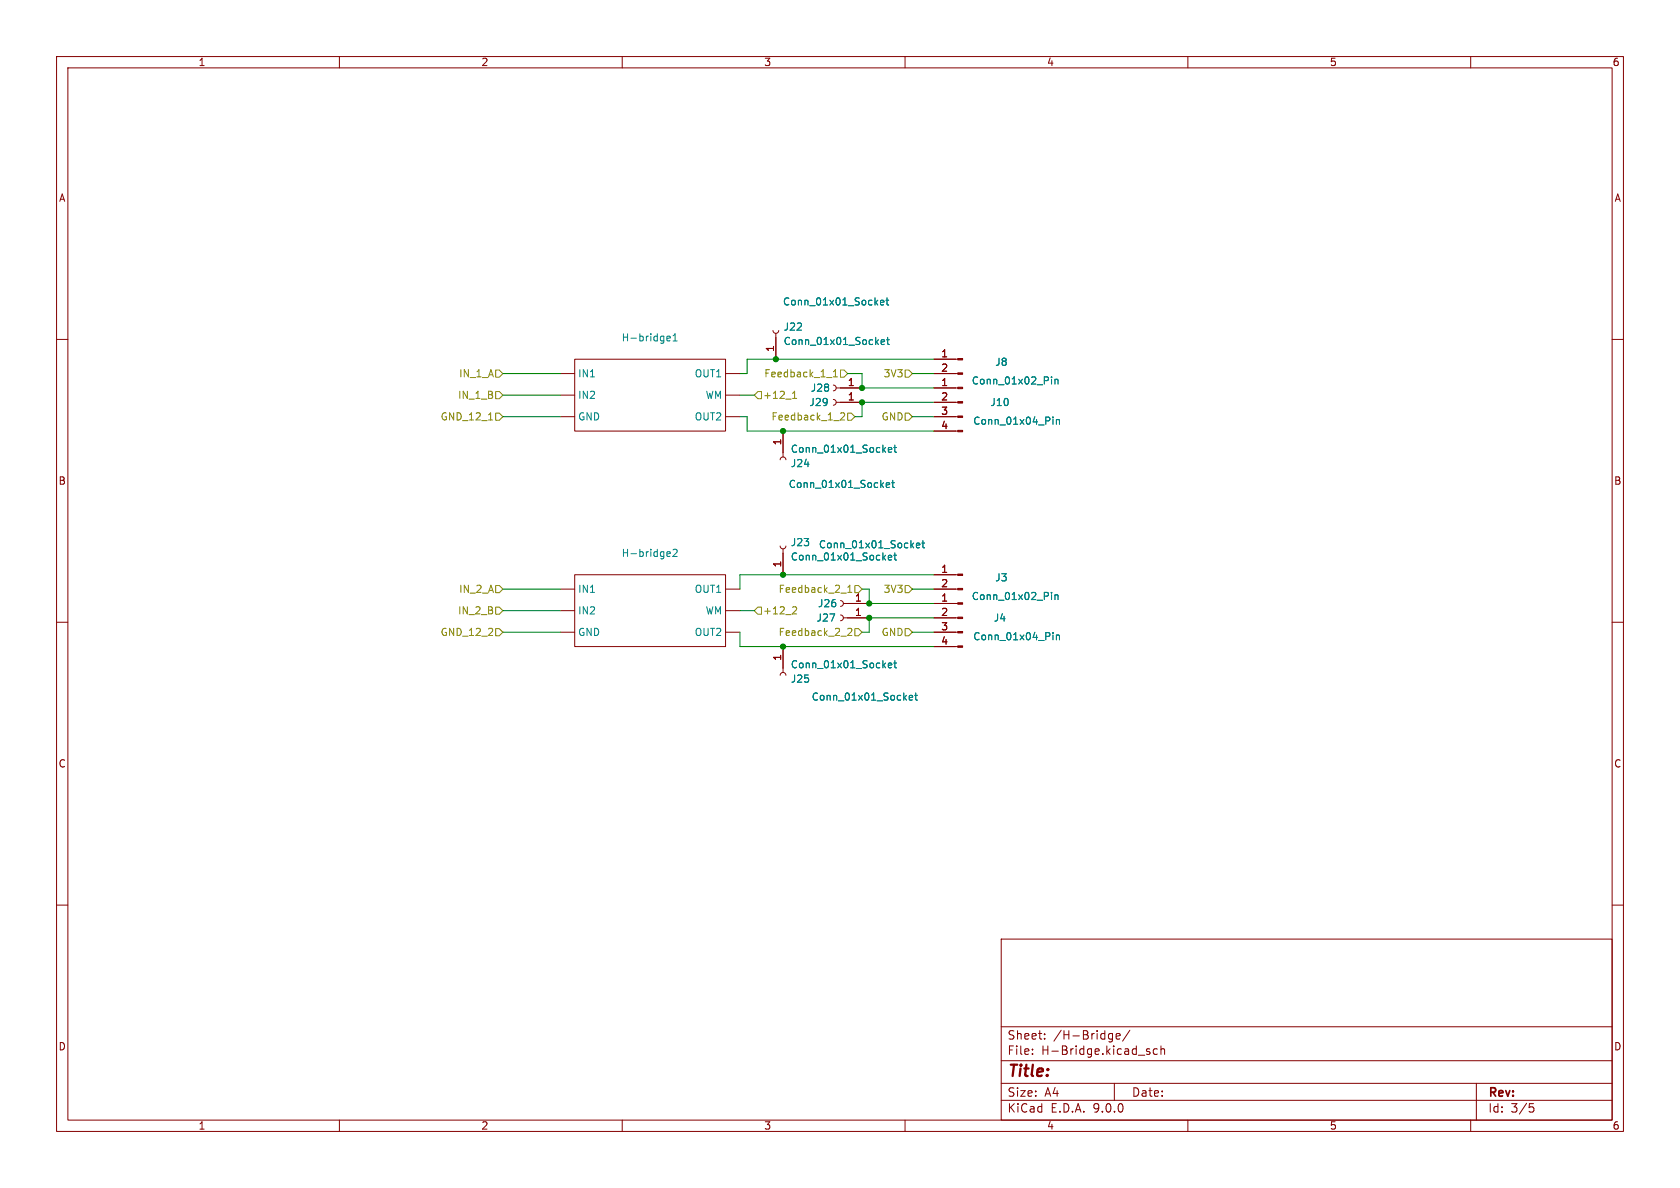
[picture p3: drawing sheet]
<svg xmlns="http://www.w3.org/2000/svg" width="297mm" height="210mm" viewBox="0 0 297 210" stroke-linecap="round" stroke-linejoin="round" font-family="sans-serif">
<g fill="none" stroke="#840000" stroke-width=".18">
<path d="M10 10h277v190h-277zM12 12h273v186h-273zM60 10v2M110 10v2M160 10v2M210 10v2M260 10v2M136.7 58.4l.1 .4 .4 .1 .3-.1 .2-.4M137.2 58.9v4.6M10 60h2M99.1 73.7h2.5M99.1 66h2.5"/>
<path d="M99.1 69.9h2.5M101.6 63.5h26.7v12.7h-26.7zM128.3 73.7h2.5M128.3 66h2.5M128.3 69.9h2.5M138.4 76.2v4.6M147.3 70.6l.4 .2 .1 .3-.1 .4-.4 .1M147.3 68.1l.4 .1 .1 .4-.1 .3-.4 .2M147.8 71.1h4.6M147.8 68.6h4.6M165.1 71.1h4.2M165.1 68.6h4.2"/>
<path d="M165.1 73.7h4.2M165.1 76.2h4.2M165.1 63.5h4.2M165.1 66h4.2M285 60h2M137.9 96.5l.2 .4 .3 .1 .4-.1 .1-.4M137.9 81.3l.2-.4 .3-.1 .4 .1 .1 .4M138.4 97v4.6M10 110h2M99.1 111.8h2.5M99.1 104.1h2.5M99.1 108h2.5"/>
<path d="M101.6 101.6h26.7v12.7h-26.7zM128.3 111.8h2.5M128.3 104.1h2.5M128.3 108h2.5M137.9 119.4l.2-.4 .3-.1 .4 .1 .1 .4M138.4 114.3v4.6M148.6 108.7l.3 .2 .2 .3-.2 .4-.3 .1M148.6 106.2l.3 .1 .2 .4-.2 .3-.3 .2M149.1 109.2h4.6M149.1 106.7h4.6M165.1 109.2h4.2M165.1 106.7h4.2"/>
<path d="M165.1 111.8h4.2M165.1 114.3h4.2M165.1 101.6h4.2M165.1 104.1h4.2M285 110h2M10 160h2M177 166h108v32h-108zM285 160h2M60 198v2M110 198v2M160 198v2M177 194.5h108"/>
<path d="M177 191.5h108M177 187.5h108M177 181.5h108M182.5 186.3v.1M182.5 185.5v.1M184.7 183.6v.1M184.7 182.8v.1M196.2 182.7l.5 .1M196.7 182.7v1.2l-.3 .3M196.7 183.6l-.5 .1M197 191.5v3M197.3 183.2l.7-.1v-.3l-.5-.1-.2 .2 .1 .7h.6"/>
<path d="M199.7 182.1l-1.2 2M202.7 185.8l.5 .2 .1 .2-.2 .2-.4-.1M202.7 185.5h.5M204.6 185.5l-.4-.1-.3 .3v.4l.1 .2h.6M205.2 185.5l.3-.1 .3 .1 .1 .9M205.2 184.9v1.5M210 198v2M260 198v2M261 191.5v6.5M270.4 195.1h.7M270.5 195.7h.4l.3 .3-.2 .5-.5 .1"/>
</g>
<g fill="none" stroke="#008484" stroke-width=".18">
<path d="M117.9 59.8l.6-.1-.1-.2-.3-.1-.2 .2 .1 .6h.4M119 59.4l.3-.4v1.3M155.7 53.5l.6-.1-.1-.3h-.4l-.1 .2v.6h.5M156.6 53.1h.5M156.8 52.6v1.1l.3 .2M156.9 59.6v1.1l.3 .2M119 60.3h.7M155.8 60.5l.6-.1-.1-.3h-.3l-.2 .1v.6h.5M156.7 60.1h.5M157 79.5l.7-.1-.1-.2-.4-.1-.2 .2 .1 .6h.5M158 79.1h.5M158.2 78.7v1.1l.3 .2"/>
<path d="M185.9 66.6v.1M185.9 67v.9M186.2 73.7v.2M186.2 74.2v.8M186.5 67v.9M186.5 67.2l.2-.2 .3 .1v.8M186.8 74.2v.8M186.8 74.3l.1-.1h.3l.1 .8M118.1 97.5l.3 .1 .1 .2-.6 .1M118.4 98.3l-.3 .1M119 97.2l.5-.1 .2 .4-.8 .9h.8M156.7 85.8l.6-.2-.1-.2-.3-.1-.2 .2v.6h.5"/>
<path d="M157 98.6l.7-.1-.1-.3h-.4l-.2 .1 .1 .6h.5M157.6 85.3h.5M157.8 84.9v1.1l.3 .2M158 98.2h.5M158.2 97.7v1.1l.3 .2M162 96.4l.6-.1v-.2l-.4-.1-.2 .2 .1 .6h.5M163 96h.5M163.2 95.6v1.1l.3 .1M157 117.6l.7-.1-.1-.2-.4-.1-.2 .2 .1 .6h.5M158 117.2h.5M158.2 116.8v1.1l.3 .2M185.9 104.7v.1"/>
<path d="M185.9 105.1v.9M186.2 111.8v.2M186.2 112.3v.8M186.5 105.1v.9M186.5 105.3l.2-.2 .3 .1v.8M186.8 112.3v.8M186.8 112.4l.1-.1h.3l.1 .8M160.7 123.3l.6-.1v-.2l-.4-.1-.2 .2 .1 .6h.5M161.7 122.9h.5M161.9 122.5v1.1l.3 .2"/>
</g>
<g fill="#840000" stroke="#840000" stroke-width=".18">
<path d="M169.3 106.6h.9v.2h-.9z"/>
<path d="M169.3 109.1h.9v.2h-.9z"/>
<path d="M169.3 111.6h.9v.3h-.9z"/>
<path d="M169.3 114.2h.9v.2h-.9z"/>
<path d="M169.3 101.5h.9v.2h-.9z"/>
<path d="M169.3 104h.9v.3h-.9z"/>
<path d="M169.3 68.5h.9v.2h-.9z"/>
<path d="M169.3 71h.9v.2h-.9z"/>
<path d="M169.3 73.5h.9v.3h-.9z"/>
<path d="M169.3 76.1h.9v.2h-.9z"/>
<path d="M169.3 63.4h.9v.2h-.9z"/>
<path d="M169.3 65.9h.9v.3h-.9z"/>
</g>
<g fill="none" stroke="#848400" stroke-width=".18">
<path d="M86.4 74.2h.7M87.6 65.4h.7l.6 .6-.6 .7h-.7zM87.6 73h.7l.6 .7-.6 .6h-.7zM87.6 69.2h.7l.6 .7-.6 .6h-.7zM134 69.2h.6v1.3h-.6l-.7-.6zM140.1 70.4h.7M140.1 69.5l.4-.3v1.2M146.1 66.7h1M147.3 66.6h.8M147.3 65.7l.4-.4v1.3M148.6 65.4h.6l.7 .6-.7 .7h-.6zM148.6 73.1l.5-.1 .2 .3-.8 .9h.8"/>
<path d="M149.9 73h.6l.6 .7-.6 .6h-.6zM160 73h.7l.6 .7-.6 .6h-.7zM160 65.4h.7l.6 .6-.6 .7h-.7zM87.6 107.3h.7l.6 .7-.6 .6h-.7zM87.6 111.1h.7l.6 .7-.6 .6h-.7zM87.6 103.5h.7l.6 .6-.6 .7h-.7zM134 107.3h.6v1.3h-.6l-.7-.6zM140.3 107.3h.4l.1 .3-.7 .9h.7M148.7 104.8h.9M149.9 111.2l.5-.1 .2 .3-.8 .9h.8M149.9 104.7h.7M149.9 103.8l.3-.4v1.3"/>
<path d="M151.1 111.1h.7l.6 .7-.6 .6h-.7zM151.1 103.5h.7l.6 .6-.6 .7h-.7zM160 103.5h.7l.6 .6-.6 .7h-.7zM160 111.1h.7l.6 .7-.6 .6h-.7z"/>
</g>
<g fill="none" stroke="#008400" stroke-width=".18">
<path d="M88.9 66h10.2M88.9 73.7h10.2M88.9 69.9h10.2M130.8 73.7h1.3v2.5h33M130.8 69.9h2.5M149.9 66h2.5v2.6h12.7M161.3 66h3.8M161.3 73.7h3.8M165.1 71.1h-12.7v2.6h-1.3M165.1 63.5h-33v2.5h-1.3M88.9 111.8h10.2M88.9 104.1h10.2"/>
<path d="M88.9 108h10.2M130.8 111.8v2.5h34.3M130.8 108h2.5M152.4 104.1h1.3v2.6h11.4M161.3 111.8h3.8M161.3 104.1h3.8M165.1 109.2h-11.4v2.6h-1.3M165.1 101.6h-34.3v2.5"/>
</g>
<g fill="#008400" stroke="#008400" stroke-width=".18">
<circle cx="138.4" cy="114.3" r=".46"/>
<circle cx="138.4" cy="101.6" r=".46"/>
<circle cx="138.4" cy="76.2" r=".46"/>
<circle cx="152.4" cy="71.1" r=".46"/>
<circle cx="137.2" cy="63.5" r=".46"/>
<circle cx="152.4" cy="68.6" r=".46"/>
<circle cx="153.7" cy="106.7" r=".46"/>
<circle cx="153.7" cy="109.2" r=".46"/>
</g>
<text font-size="2.8" fill="#840000" x="178" y="190.9">Title:</text>
<g font-size="2.1" fill="#840000">
<text x="178" y="184">Sheet:</text>
<text x="186.2" y="184">/H-Bridge/</text>
<text x="178" y="186.7">File:</text>
<text x="184.1" y="186.7">H-Bridge.kicad_sch</text>
<text x="178" y="196.9">KiCad</text>
<text x="178" y="194.1">Size:</text>
<text x="184.7" y="194.1">A4</text>
<text x="185.7" y="196.9">E.D.A.</text>
<text x="193.3" y="196.9">9.0.0</text>
<text x="200" y="194.1">Date:</text>
<text x="263" y="194.3">Rev:</text>
<text x="263" y="196.9">Id:</text>
<text x="267.1" y="196.9">3/5</text>
</g>
<g font-size="1.8" fill="#840000">
<text x="35" y="11.9">1</text>
<text x="85" y="11.9">2</text>
<text x="135" y="11.9">3</text>
<text x="185" y="11.9">4</text>
<text x="235" y="11.9">5</text>
<text x="285" y="11.9">6</text>
<text x="10.3" y="35.9">A</text>
<text x="285.3" y="35.9">A</text>
<text x="136.9" y="62.3" transform="rotate(-90 136.9 62.3)">1</text>
<text x="166.3" y="63.2">1</text>
<text x="166.3" y="65.8">2</text>
<text x="149.8" y="70.9">1</text>
<text x="149.8" y="68.3">1</text>
<text x="166.3" y="68.3">1</text>
<text x="166.3" y="70.9">2</text>
<text x="166.3" y="73.4">3</text>
<text x="166.3" y="75.9">4</text>
<text x="138.2" y="78.8" transform="rotate(-90 138.2 78.8)">1</text>
<text x="10.3" y="85.9">B</text>
<text x="285.3" y="85.9">B</text>
<text x="138.2" y="100.4" transform="rotate(-90 138.2 100.4)">1</text>
<text x="166.3" y="101.3">1</text>
<text x="151.1" y="106.4">1</text>
<text x="166.3" y="106.4">1</text>
<text x="166.3" y="103.9">2</text>
<text x="151.1" y="109">1</text>
<text x="166.3" y="109">2</text>
<text x="166.3" y="111.5">3</text>
<text x="138.2" y="116.9" transform="rotate(-90 138.2 116.9)">1</text>
<text x="166.3" y="114">4</text>
<text x="10.3" y="135.9">C</text>
<text x="285.3" y="135.9">C</text>
<text x="10.3" y="185.9">D</text>
<text x="285.3" y="185.9">D</text>
<text x="35" y="199.9">1</text>
<text x="85" y="199.9">2</text>
<text x="135" y="199.9">3</text>
<text x="185" y="199.9">4</text>
<text x="235" y="199.9">5</text>
<text x="285" y="199.9">6</text>
</g>
<g font-size="1.8" fill="#008484">
<text x="138.3" y="54.2">Conn_01x01_Socket</text>
<text x="138.4" y="58.6">J22</text>
<text x="109.8" y="60.6">H-bridge1</text>
<text x="138.4" y="61.2">Conn_01x01_Socket</text>
<text x="175.8" y="64.9">J8</text>
<text x="102.1" y="66.9">IN1</text>
<text x="102.1" y="70.7">IN2</text>
<text x="122.7" y="66.9">OUT1</text>
<text x="124.7" y="70.7">WM</text>
<text x="143" y="72">J29</text>
<text x="143.2" y="69.4">J28</text>
<text x="171.7" y="68.2">Conn_01x02_Pin</text>
<text x="175" y="72">J10</text>
<text x="102.1" y="74.5">GND</text>
<text x="122.7" y="74.5">OUT2</text>
<text x="172" y="75.3">Conn_01x04_Pin</text>
<text x="139.7" y="82.8">J24</text>
<text x="139.7" y="80.2">Conn_01x01_Socket</text>
<text x="139.3" y="86.5">Conn_01x01_Socket</text>
<text x="109.8" y="98.7">H-bridge2</text>
<text x="139.7" y="96.7">J23</text>
<text x="139.7" y="99.3">Conn_01x01_Socket</text>
<text x="144.7" y="97.1">Conn_01x01_Socket</text>
<text x="102.1" y="105">IN1</text>
<text x="122.7" y="105">OUT1</text>
<text x="144.5" y="107.5">J26</text>
<text x="171.7" y="106.3">Conn_01x02_Pin</text>
<text x="175.8" y="103">J3</text>
<text x="102.1" y="108.8">IN2</text>
<text x="102.1" y="112.6">GND</text>
<text x="122.7" y="112.6">OUT2</text>
<text x="124.7" y="108.8">WM</text>
<text x="144.3" y="110.1">J27</text>
<text x="172" y="113.4">Conn_01x04_Pin</text>
<text x="175.6" y="110.1">J4</text>
<text x="139.7" y="118.3">Conn_01x01_Socket</text>
<text x="139.7" y="120.9">J25</text>
<text x="143.4" y="124.1">Conn_01x01_Socket</text>
</g>
<g font-size="1.8" fill="#848400">
<text x="80.9" y="70.7">IN_1_B</text>
<text x="81.1" y="66.9">IN_1_A</text>
<text x="134.8" y="70.7">+12_1</text>
<text x="135" y="66.9">Feedback_1_1</text>
<text x="156.1" y="66.9">3V3</text>
<text x="77.8" y="74.5">GND_12_1</text>
<text x="136.3" y="74.5">Feedback_1_2</text>
<text x="155.8" y="74.5">GND</text>
<text x="81.1" y="105">IN_2_A</text>
<text x="137.6" y="105">Feedback_2_1</text>
<text x="156.1" y="105">3V3</text>
<text x="77.8" y="112.6">GND_12_2</text>
<text x="80.9" y="108.8">IN_2_B</text>
<text x="134.8" y="108.8">+12_2</text>
<text x="137.6" y="112.6">Feedback_2_2</text>
<text x="155.8" y="112.6">GND</text>
</g>
</svg>
